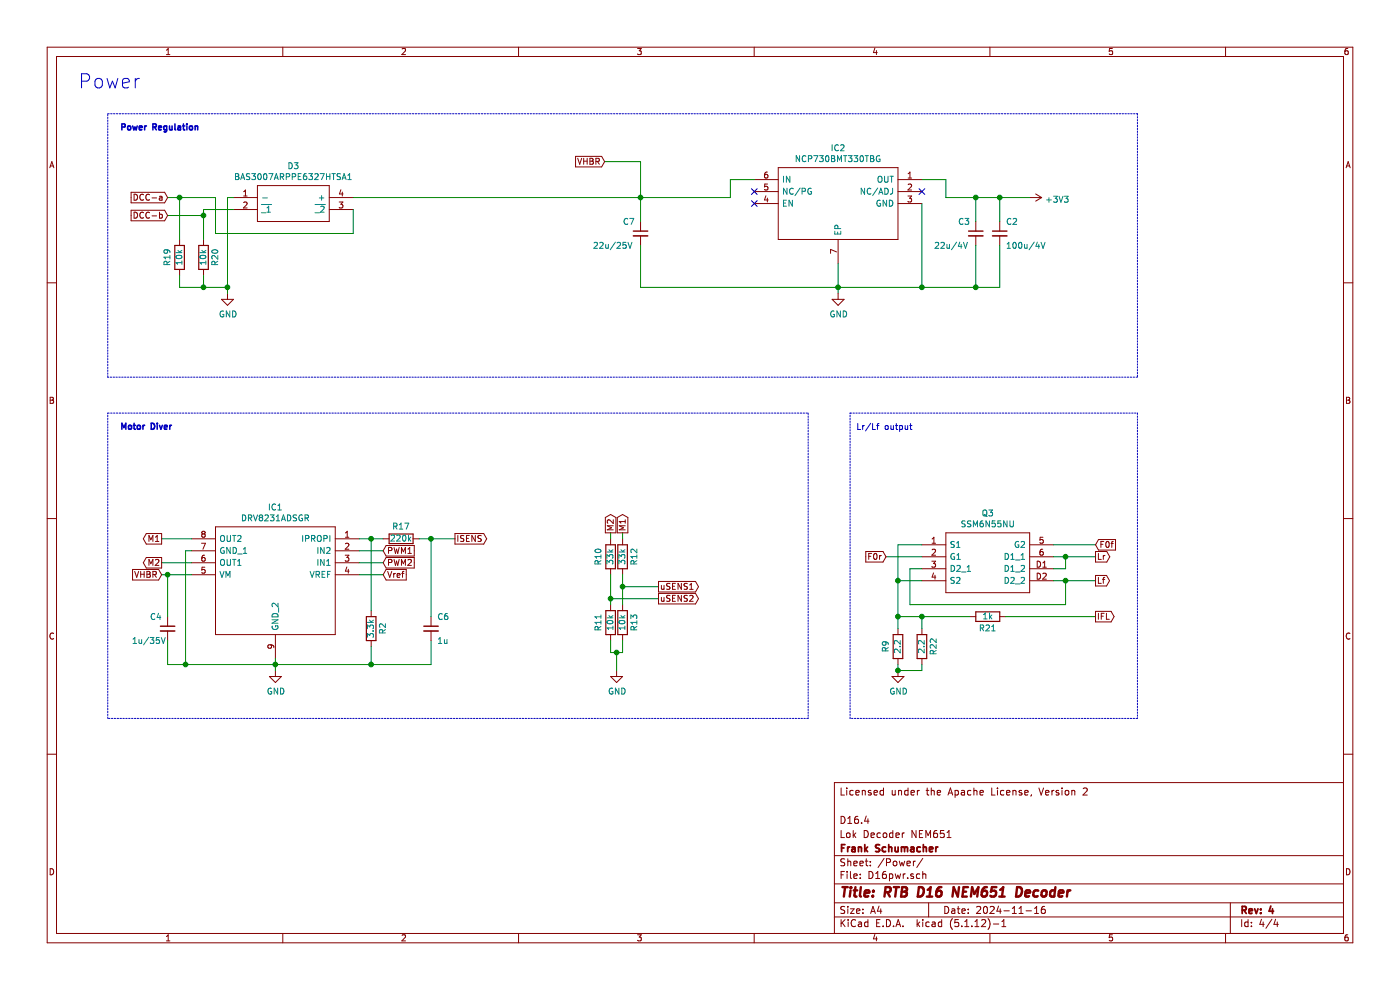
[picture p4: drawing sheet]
EESchema Schematic File Version 4
EELAYER 30 0
EELAYER END
$Descr A4 11693 8268
encoding utf-8
Sheet 4 4
Title "RTB D16 NEM651 Decoder"
Date "2024-11-16"
Rev "4"
Comp "Frank Schumacher"
Comment1 "Lok Decoder NEM651"
Comment2 "D16.4"
Comment3 ""
Comment4 "Licensed under the Apache License, Version 2"
$EndDescr
Text Notes 650  750  0    118  ~ 0
Power
$Comp
L power:GND #PWR?
U 1 1
P 7000 2450
AR Path="/5B6C6B9D/5F4F5167" Ref="#PWR?"  Part="1" 
AR Path="/5CA7768A/5F4F5167" Ref="#PWR0105"  Part="1" 
F 0 "#PWR0105" H 7000 2200 50  0001 C CNN
F 1 "GND" H 7005 2277 50  0000 C CNN
F 2 "" H 7000 2450 50  0001 C CNN
F 3 "" H 7000 2450 50  0001 C CNN
	1    7000 2450
	1    0    0    -1  
$EndComp
$Comp
L power:+3V3 #PWR0160
U 1 1
P 8600 1650
F 0 "#PWR0160" H 8600 1500 50  0001 C CNN
F 1 "+3V3" V 8615 1778 50  0000 L CNN
F 2 "" H 8600 1650 50  0001 C CNN
F 3 "" H 8600 1650 50  0001 C CNN
	1    8600 1650
	0    1    1    0   
$EndComp
Text GLabel 1350 4700 0    50   Output ~ 0
M2
Text GLabel 1350 4800 0    50   Input ~ 0
VHBR
Text GLabel 3800 4500 2    50   Output ~ 0
ISENS
$Comp
L Device:R R10
U 1 1
P 5100 4650
F 0 "R10" V 5200 4650 50  0000 C CNN
F 1 "33k" V 5100 4650 50  0000 C CNN
F 2 "Resistor_SMD:R_0402_1005Metric" V 5030 4650 50  0001 C CNN
F 3 "~" H 5100 4650 50  0001 C CNN
	1    5100 4650
	-1   0    0    1   
$EndComp
$Comp
L Device:R R12
U 1 1
P 5200 4650
F 0 "R12" V 5100 4650 50  0000 C CNN
F 1 "33k" V 5200 4650 50  0000 C CNN
F 2 "Resistor_SMD:R_0402_1005Metric" V 5130 4650 50  0001 C CNN
F 3 "~" H 5200 4650 50  0001 C CNN
	1    5200 4650
	-1   0    0    1   
$EndComp
Wire Wire Line
	5100 4500 5100 4450
Wire Wire Line
	5200 4500 5200 4450
$Comp
L Device:R R11
U 1 1
P 5100 5200
F 0 "R11" V 5200 5200 50  0000 C CNN
F 1 "10k" V 5100 5200 50  0000 C CNN
F 2 "Resistor_SMD:R_0402_1005Metric" V 5030 5200 50  0001 C CNN
F 3 "~" H 5100 5200 50  0001 C CNN
	1    5100 5200
	-1   0    0    1   
$EndComp
$Comp
L Device:R R13
U 1 1
P 5200 5200
F 0 "R13" V 5100 5200 50  0000 C CNN
F 1 "10k" V 5200 5200 50  0000 C CNN
F 2 "Resistor_SMD:R_0402_1005Metric" V 5130 5200 50  0001 C CNN
F 3 "~" H 5200 5200 50  0001 C CNN
	1    5200 5200
	-1   0    0    1   
$EndComp
Wire Wire Line
	5150 5450 5150 5600
$Comp
L power:GND #PWR?
U 1 1
P 5150 5600
AR Path="/5B6C6B9D/60B77AB2" Ref="#PWR?"  Part="1" 
AR Path="/5CA7768A/60B77AB2" Ref="#PWR0107"  Part="1" 
F 0 "#PWR0107" H 5150 5350 50  0001 C CNN
F 1 "GND" H 5155 5427 50  0000 C CNN
F 2 "" H 5150 5600 50  0001 C CNN
F 3 "" H 5150 5600 50  0001 C CNN
	1    5150 5600
	1    0    0    -1  
$EndComp
Text GLabel 5500 4900 2    50   Output ~ 0
uSENS1
Wire Wire Line
	5200 4900 5500 4900
Text GLabel 5500 5000 2    50   Output ~ 0
uSENS2
Text GLabel 5100 4450 1    50   Output ~ 0
M2
Text GLabel 5200 4450 1    50   Output ~ 0
M1
$Comp
L Device:C_Small C?
U 1 1
P 5350 1950
AR Path="/5B6C6B9D/60B7C21C" Ref="C?"  Part="1" 
AR Path="/5CA7768A/60B7C21C" Ref="C7"  Part="1" 
F 0 "C7" H 5200 2050 50  0000 L CNN
F 1 "22u/25V" H 4950 1850 50  0000 L CNN
F 2 "Capacitor_SMD:C_0805_2012Metric" H 5350 1950 50  0001 C CNN
F 3 "~" H 5350 1950 50  0001 C CNN
	1    5350 1950
	1    0    0    -1  
$EndComp
Wire Wire Line
	5100 5000 5500 5000
Wire Wire Line
	5200 4800 5200 4900
Connection ~ 5100 5000
Wire Wire Line
	5100 5000 5100 5050
Connection ~ 5200 4900
Wire Wire Line
	5200 4900 5200 5050
Wire Wire Line
	5100 4800 5100 5000
Wire Wire Line
	5100 5350 5100 5450
Wire Wire Line
	5100 5450 5150 5450
Wire Wire Line
	5150 5450 5200 5450
Wire Wire Line
	5200 5450 5200 5350
Connection ~ 5150 5450
Wire Wire Line
	5350 1850 5350 1650
Connection ~ 5350 1650
$Comp
L power:GND #PWR?
U 1 1
P 1900 2450
AR Path="/5B6C6B9D/60F79450" Ref="#PWR?"  Part="1" 
AR Path="/5CA7768A/60F79450" Ref="#PWR0115"  Part="1" 
F 0 "#PWR0115" H 1900 2200 50  0001 C CNN
F 1 "GND" H 1905 2277 50  0000 C CNN
F 2 "" H 1900 2450 50  0001 C CNN
F 3 "" H 1900 2450 50  0001 C CNN
	1    1900 2450
	1    0    0    -1  
$EndComp
Wire Wire Line
	5350 1350 5350 1650
Wire Wire Line
	5050 1350 5350 1350
Wire Wire Line
	7000 2450 7000 2400
Wire Wire Line
	6100 1650 6100 1500
Wire Wire Line
	6100 1500 6300 1500
Wire Wire Line
	7700 1500 7900 1500
Wire Wire Line
	1700 2300 1700 2400
Wire Wire Line
	1700 2400 1900 2400
Wire Wire Line
	1400 1800 1700 1800
Wire Wire Line
	1500 2000 1500 1650
Wire Wire Line
	1500 1650 1400 1650
Connection ~ 1500 1650
Wire Wire Line
	1500 2300 1500 2400
Wire Wire Line
	1500 2400 1700 2400
Connection ~ 1700 2400
$Comp
L power:GND #PWR?
U 1 1
P 2300 5600
AR Path="/5B6C6B9D/61C7DC83" Ref="#PWR?"  Part="1" 
AR Path="/5CA7768A/61C7DC83" Ref="#PWR0116"  Part="1" 
F 0 "#PWR0116" H 2300 5350 50  0001 C CNN
F 1 "GND" H 2305 5427 50  0000 C CNN
F 2 "" H 2300 5600 50  0001 C CNN
F 3 "" H 2300 5600 50  0001 C CNN
	1    2300 5600
	1    0    0    -1  
$EndComp
Text GLabel 5050 1350 0    50   Input ~ 0
VHBR
$Comp
L Device:C_Small C?
U 1 1
P 8150 1950
AR Path="/5B6C6B9D/625634DA" Ref="C?"  Part="1" 
AR Path="/5CA7768A/625634DA" Ref="C3"  Part="1" 
F 0 "C3" H 8000 2050 50  0000 L CNN
F 1 "22u/4V" H 7800 1850 50  0000 L CNN
F 2 "Capacitor_SMD:C_0402_1005Metric" H 8150 1950 50  0001 C CNN
F 3 "~" H 8150 1950 50  0001 C CNN
	1    8150 1950
	1    0    0    -1  
$EndComp
Wire Wire Line
	7900 1500 7900 1650
Wire Wire Line
	8150 1650 8150 1850
Wire Wire Line
	5350 1650 6100 1650
NoConn ~ 6300 1600
NoConn ~ 6300 1700
Wire Notes Line
	900  3450 6750 3450
Wire Notes Line
	6750 3450 6750 6000
Wire Notes Line
	6750 6000 900  6000
Wire Notes Line
	900  6000 900  3450
Wire Notes Line
	900  950  9500 950 
Wire Notes Line
	9500 950  9500 3150
Wire Notes Line
	9500 3150 900  3150
Wire Notes Line
	900  3150 900  950 
Text Notes 1000 3600 0    50   ~ 10
Motor Diver
Text Notes 1000 1100 0    50   ~ 10
Power Regulation
NoConn ~ 7700 1600
Text GLabel 3200 4700 2    50   Input ~ 0
PWM2
Text GLabel 3200 4600 2    50   Input ~ 0
PWM1
Wire Wire Line
	3000 4700 3200 4700
Wire Wire Line
	3000 4600 3200 4600
$Comp
L RTB:DRV8231ADSGR IC1
U 1 1
P 3000 4500
F 0 "IC1" H 3700 4765 50  0000 C CNN
F 1 "DRV8231ADSGR" H 3700 4674 50  0000 C CNN
F 2 "SON50P200X200X80-9N" H 4250 4600 50  0001 L CNN
F 3 "https://www.ti.com/lit/ds/symlink/drv8231a.pdf?ts=1648534030931&ref_url=https%253A%252F%252Fwww.ti.com%252Fproduct%252FDRV8231A%253FkeyMatch%253DDRV8231ADSGR%2526tisearch%253Dsearch-everything%2526usecase%253DOPN" H 4250 4500 50  0001 L CNN
F 4 "DRV8231: 4.5-V to 33-V, 600-m, shunt" H 4250 4400 50  0001 L CNN "Description"
F 5 "0.8" H 4250 4300 50  0001 L CNN "Height"
F 6 "595-DRV8231ADSGR" H 4250 4200 50  0001 L CNN "Mouser Part Number"
F 7 "https://www.mouser.co.uk/ProductDetail/Texas-Instruments/DRV8231ADSGR?qs=Rp5uXu7WBW%252BKZGX8zD3MhQ%3D%3D" H 4250 4100 50  0001 L CNN "Mouser Price/Stock"
F 8 "Texas Instruments" H 4250 4000 50  0001 L CNN "Manufacturer_Name"
F 9 "DRV8231ADSGR" H 4250 3900 50  0001 L CNN "Manufacturer_Part_Number"
	1    3000 4500
	-1   0    0    -1  
$EndComp
Text GLabel 1350 4500 0    50   Output ~ 0
M1
Wire Wire Line
	1350 4800 1400 4800
Wire Wire Line
	1350 4500 1600 4500
Wire Wire Line
	1350 4700 1600 4700
Wire Wire Line
	1600 4600 1550 4600
Wire Wire Line
	1550 4600 1550 5550
$Comp
L Device:R R2
U 1 1
P 3100 5250
F 0 "R2" V 3000 5250 50  0000 C CNN
F 1 "3.3k" V 3100 5250 50  0000 C CNN
F 2 "Resistor_SMD:R_0402_1005Metric" V 3030 5250 50  0001 C CNN
F 3 "~" H 3100 5250 50  0001 C CNN
	1    3100 5250
	-1   0    0    1   
$EndComp
Wire Wire Line
	3000 4800 3200 4800
Text GLabel 3200 4800 2    50   Input ~ 0
Vref
Wire Wire Line
	3000 4500 3100 4500
Wire Wire Line
	3100 5100 3100 4500
Connection ~ 3100 4500
Wire Wire Line
	3100 5550 3100 5400
$Comp
L Device:R R9
U 1 1
P 7500 5400
F 0 "R9" V 7600 5400 50  0000 C CNN
F 1 "2.2" V 7500 5400 50  0000 C CNN
F 2 "Resistor_SMD:R_0402_1005Metric" V 7430 5400 50  0001 C CNN
F 3 "~" H 7500 5400 50  0001 C CNN
	1    7500 5400
	-1   0    0    1   
$EndComp
$Comp
L Device:C_Small C?
U 1 1
P 1400 5250
AR Path="/5B6C6B9D/641ABEF0" Ref="C?"  Part="1" 
AR Path="/5CA7768A/641ABEF0" Ref="C4"  Part="1" 
F 0 "C4" H 1250 5350 50  0000 L CNN
F 1 "1u/35V" H 1100 5150 50  0000 L CNN
F 2 "Capacitor_SMD:C_0603_1608Metric" H 1400 5250 50  0001 C CNN
F 3 "~" H 1400 5250 50  0001 C CNN
	1    1400 5250
	1    0    0    -1  
$EndComp
Wire Wire Line
	1400 5350 1400 5550
Wire Wire Line
	3100 4500 3200 4500
$Comp
L Device:R R17
U 1 1
P 3350 4500
F 0 "R17" V 3450 4500 50  0000 C CNN
F 1 "220k" V 3350 4500 50  0000 C CNN
F 2 "Resistor_SMD:R_0402_1005Metric" V 3280 4500 50  0001 C CNN
F 3 "~" H 3350 4500 50  0001 C CNN
	1    3350 4500
	0    -1   -1   0   
$EndComp
Wire Wire Line
	3500 4500 3600 4500
$Comp
L Device:C_Small C?
U 1 1
P 3600 5250
AR Path="/5B6C6B9D/6419D51B" Ref="C?"  Part="1" 
AR Path="/5CA7768A/6419D51B" Ref="C6"  Part="1" 
F 0 "C6" H 3650 5350 50  0000 L CNN
F 1 "1u" H 3650 5150 50  0000 L CNN
F 2 "Capacitor_SMD:C_0402_1005Metric" H 3600 5250 50  0001 C CNN
F 3 "~" H 3600 5250 50  0001 C CNN
	1    3600 5250
	1    0    0    -1  
$EndComp
Wire Wire Line
	3600 5150 3600 4500
Connection ~ 3600 4500
Wire Wire Line
	3600 4500 3800 4500
Wire Wire Line
	3600 5350 3600 5550
Wire Wire Line
	3600 5550 3100 5550
Wire Wire Line
	7900 1650 8150 1650
$Comp
L Device:R R21
U 1 1
P 8250 5150
F 0 "R21" V 8150 5150 50  0000 C CNN
F 1 "1k" V 8250 5150 50  0000 C CNN
F 2 "Resistor_SMD:R_0402_1005Metric" V 8180 5150 50  0001 C CNN
F 3 "~" H 8250 5150 50  0001 C CNN
	1    8250 5150
	0    -1   -1   0   
$EndComp
Text GLabel 9150 5150 2    50   Output ~ 0
IFL
$Comp
L Device:R R20
U 1 1
P 1700 2150
F 0 "R20" V 1600 2150 50  0000 C CNN
F 1 "10k" V 1700 2150 50  0000 C CNN
F 2 "Resistor_SMD:R_0402_1005Metric" V 1630 2150 50  0001 C CNN
F 3 "~" H 1700 2150 50  0001 C CNN
	1    1700 2150
	-1   0    0    1   
$EndComp
$Comp
L Device:R R19
U 1 1
P 1500 2150
F 0 "R19" V 1600 2150 50  0000 C CNN
F 1 "10k" V 1500 2150 50  0000 C CNN
F 2 "Resistor_SMD:R_0402_1005Metric" V 1430 2150 50  0001 C CNN
F 3 "~" H 1500 2150 50  0001 C CNN
	1    1500 2150
	-1   0    0    1   
$EndComp
Text GLabel 1400 1650 0    50   Input ~ 0
DCC-a
Text GLabel 1400 1800 0    50   Input ~ 0
DCC-b
Wire Wire Line
	1800 1650 1500 1650
$Comp
L RTB:BAS3007ARPPE6327HTSA1 D3
U 1 1
P 1950 1650
F 0 "D3" H 2450 1915 50  0000 C CNN
F 1 "BAS3007ARPPE6327HTSA1" H 2450 1824 50  0000 C CNN
F 2 "BF998215" H 2800 1750 50  0001 L CNN
F 3 "https://www.mouser.co.uk/datasheet/2/196/Infineon-BAS3007ASERIES-DS-v01_01-en-1225497.pdf" H 2800 1650 50  0001 L CNN
F 4 "Infineon BAS3007ARPPE6327HTSA1 SMT Schottky Diode, 30V 900mA, 4-Pin SOT-143" H 2800 1550 50  0001 L CNN "Description"
F 5 "" H 2800 1450 50  0001 L CNN "Height"
F 6 "726-BAS3007A-RPPE6" H 2800 1350 50  0001 L CNN "Mouser Part Number"
F 7 "https://www.mouser.co.uk/ProductDetail/Infineon-Technologies/BAS3007ARPPE6327HTSA1?qs=OwbwYO03UsIpevUvLWxseg%3D%3D" H 2800 1250 50  0001 L CNN "Mouser Price/Stock"
F 8 "Infineon" H 2800 1150 50  0001 L CNN "Manufacturer_Name"
F 9 "BAS3007ARPPE6327HTSA1" H 2800 1050 50  0001 L CNN "Manufacturer_Part_Number"
	1    1950 1650
	1    0    0    -1  
$EndComp
Wire Wire Line
	1950 1650 1900 1650
Wire Wire Line
	1900 1650 1900 2400
Connection ~ 1900 2400
Wire Wire Line
	2950 1750 2950 1950
Wire Wire Line
	1700 1800 1700 2000
Wire Wire Line
	1700 1800 1700 1750
Wire Wire Line
	1700 1750 1950 1750
Connection ~ 1700 1800
Wire Wire Line
	2950 1950 1800 1950
Wire Wire Line
	1800 1950 1800 1650
$Comp
L RTB:CSD87502Q2 Q3
U 1 1
P 7700 4550
F 0 "Q3" H 8250 4815 50  0000 C CNN
F 1 "SSM6N55NU" H 8250 4724 50  0000 C CNN
F 2 "CSD87502Q2" H 8650 4650 50  0001 L CNN
F 3 "http://www.ti.com/lit/ds/symlink/csd87502q2.pdf" H 8650 4550 50  0001 L CNN
F 4 "MOSFET 30 V Dual N-Channel NexFET Power MOSFETs 6-WSON -55 to 150" H 8650 4450 50  0001 L CNN "Description"
F 5 "0.8" H 8650 4350 50  0001 L CNN "Height"
F 6 "595-CSD87502Q2" H 8650 4250 50  0001 L CNN "Mouser Part Number"
F 7 "https://www.mouser.co.uk/ProductDetail/Texas-Instruments/CSD87502Q2/?qs=n%252BTO0c4TDSaM8IVuEiVM9A%3D%3D" H 8650 4150 50  0001 L CNN "Mouser Price/Stock"
F 8 "Texas Instruments" H 8650 4050 50  0001 L CNN "Manufacturer_Name"
F 9 "CSD87502Q2" H 8650 3950 50  0001 L CNN "Manufacturer_Part_Number"
	1    7700 4550
	1    0    0    -1  
$EndComp
Text GLabel 9150 4650 2    50   Output ~ 0
Lr
Wire Wire Line
	7700 4650 7400 4650
Text GLabel 9150 4850 2    50   Output ~ 0
Lf
Wire Wire Line
	8800 4550 9150 4550
Wire Wire Line
	7700 4750 7600 4750
Wire Wire Line
	7600 5050 8900 5050
Wire Wire Line
	8900 5050 8900 4850
Wire Wire Line
	8900 4850 8800 4850
Wire Wire Line
	7600 4750 7600 5050
Wire Wire Line
	8800 4750 8900 4750
Wire Wire Line
	8900 4750 8900 4650
Wire Wire Line
	8900 4650 8800 4650
Wire Wire Line
	7700 4850 7500 4850
Wire Wire Line
	7500 4850 7500 4550
Wire Wire Line
	7500 4550 7700 4550
$Comp
L power:GND #PWR?
U 1 1
P 7500 5600
AR Path="/5B6C6B9D/64A7D01F" Ref="#PWR?"  Part="1" 
AR Path="/5CA7768A/64A7D01F" Ref="#PWR0108"  Part="1" 
F 0 "#PWR0108" H 7500 5350 50  0001 C CNN
F 1 "GND" H 7505 5427 50  0000 C CNN
F 2 "" H 7500 5600 50  0001 C CNN
F 3 "" H 7500 5600 50  0001 C CNN
	1    7500 5600
	1    0    0    -1  
$EndComp
Text GLabel 7400 4650 0    50   Input ~ 0
F0r
Text GLabel 9150 4550 2    50   Input ~ 0
F0f
Wire Wire Line
	8900 4650 9150 4650
Connection ~ 8900 4650
Wire Wire Line
	9150 4850 8900 4850
Connection ~ 8900 4850
Wire Wire Line
	8400 5150 9150 5150
Wire Wire Line
	7500 5600 7500 5550
Wire Wire Line
	7500 5250 7500 5150
Connection ~ 7500 4850
Wire Wire Line
	7500 5150 7700 5150
Connection ~ 7500 5150
Wire Wire Line
	7500 5150 7500 4850
$Comp
L Device:R R22
U 1 1
P 7700 5400
F 0 "R22" V 7600 5400 50  0000 C CNN
F 1 "2.2" V 7700 5400 50  0000 C CNN
F 2 "Resistor_SMD:R_0402_1005Metric" V 7630 5400 50  0001 C CNN
F 3 "~" H 7700 5400 50  0001 C CNN
	1    7700 5400
	-1   0    0    1   
$EndComp
Wire Wire Line
	7700 5250 7700 5150
Connection ~ 7700 5150
Wire Wire Line
	7500 5600 7700 5600
Wire Wire Line
	7700 5600 7700 5550
Connection ~ 7500 5600
Wire Wire Line
	7700 5150 8100 5150
Wire Notes Line
	7100 3450 9500 3450
Wire Notes Line
	9500 3450 9500 6000
Wire Notes Line
	9500 6000 7100 6000
Wire Notes Line
	7100 6000 7100 3450
Text Notes 7150 3600 0    50   ~ 0
Lr/Lf output
$Comp
L Device:C_Small C?
U 1 1
P 8350 1950
AR Path="/5B6C6B9D/667B3848" Ref="C?"  Part="1" 
AR Path="/5CA7768A/667B3848" Ref="C2"  Part="1" 
F 0 "C2" H 8400 2050 50  0000 L CNN
F 1 "100u/4V" H 8400 1850 50  0000 L CNN
F 2 "Capacitor_SMD:C_0805_2012Metric" H 8350 1950 50  0001 C CNN
F 3 "~" H 8350 1950 50  0001 C CNN
	1    8350 1950
	1    0    0    -1  
$EndComp
Wire Wire Line
	8350 1850 8350 1650
Connection ~ 8350 1650
Wire Wire Line
	8350 1650 8600 1650
Wire Wire Line
	2950 1650 5350 1650
Wire Wire Line
	1400 4800 1400 5150
Connection ~ 1400 4800
Wire Wire Line
	1400 4800 1600 4800
Wire Wire Line
	1400 5550 1550 5550
Wire Wire Line
	8350 2400 8150 2400
$Comp
L RTB:NCP730BMT330TBG IC2
U 1 1
P 7700 1500
AR Path="/612F6C4A" Ref="IC2"  Part="1" 
AR Path="/5CA7768A/612F6C4A" Ref="IC2"  Part="1" 
F 0 "IC2" H 8400 1765 50  0000 C CNN
F 1 "NCP730BMT330TBG" H 8400 1674 50  0000 C CNN
F 2 "Package_SON:WSON-6-1EP_2x2mm_P0.65mm_EP1x1.6mm_ThermalVias" H 8950 1600 50  0001 L CNN
F 3 "https://www.mouser.de/datasheet/2/308/NCP730-D-1760032.pdf" H 8950 1500 50  0001 L CNN
F 4 "LDO Regulator Pos 3.3V 0.15A 6-Pin WDFN EP T/R" H 8950 1400 50  0001 L CNN "Description"
F 5 "0.8" H 8950 1300 50  0001 L CNN "Height"
F 6 "863-NCP730BMT330TBG" H 8950 1200 50  0001 L CNN "Mouser Part Number"
F 7 "https://www.mouser.co.uk/ProductDetail/onsemi/NCP730BMT330TBG?qs=xZ%2FP%252Ba9zWqYJIxqIDY%252BSGg%3D%3D" H 8950 1100 50  0001 L CNN "Mouser Price/Stock"
F 8 "ON Semiconductor" H 8950 1000 50  0001 L CNN "Manufacturer_Name"
F 9 "NCP730BMT330TBG" H 8950 900 50  0001 L CNN "Manufacturer_Part_Number"
	1    7700 1500
	-1   0    0    -1  
$EndComp
Wire Wire Line
	7000 2200 7000 2400
Connection ~ 7000 2400
Wire Wire Line
	5350 2400 5350 2050
Connection ~ 7700 2400
Wire Wire Line
	7700 2400 7000 2400
Wire Wire Line
	7700 1700 7700 2400
Wire Wire Line
	8350 2050 8350 2400
Wire Wire Line
	8150 2050 8150 2400
Wire Wire Line
	5350 2400 7000 2400
Connection ~ 8150 1650
Wire Wire Line
	8150 1650 8350 1650
Connection ~ 8150 2400
Wire Wire Line
	7700 2400 8150 2400
Wire Wire Line
	2300 5500 2300 5550
Wire Wire Line
	1550 5550 2300 5550
Connection ~ 1550 5550
Connection ~ 2300 5550
Wire Wire Line
	2300 5550 3100 5550
Connection ~ 3100 5550
Wire Wire Line
	2300 5550 2300 5600
Wire Wire Line
	1900 2400 1900 2450
$EndSCHEMATC
